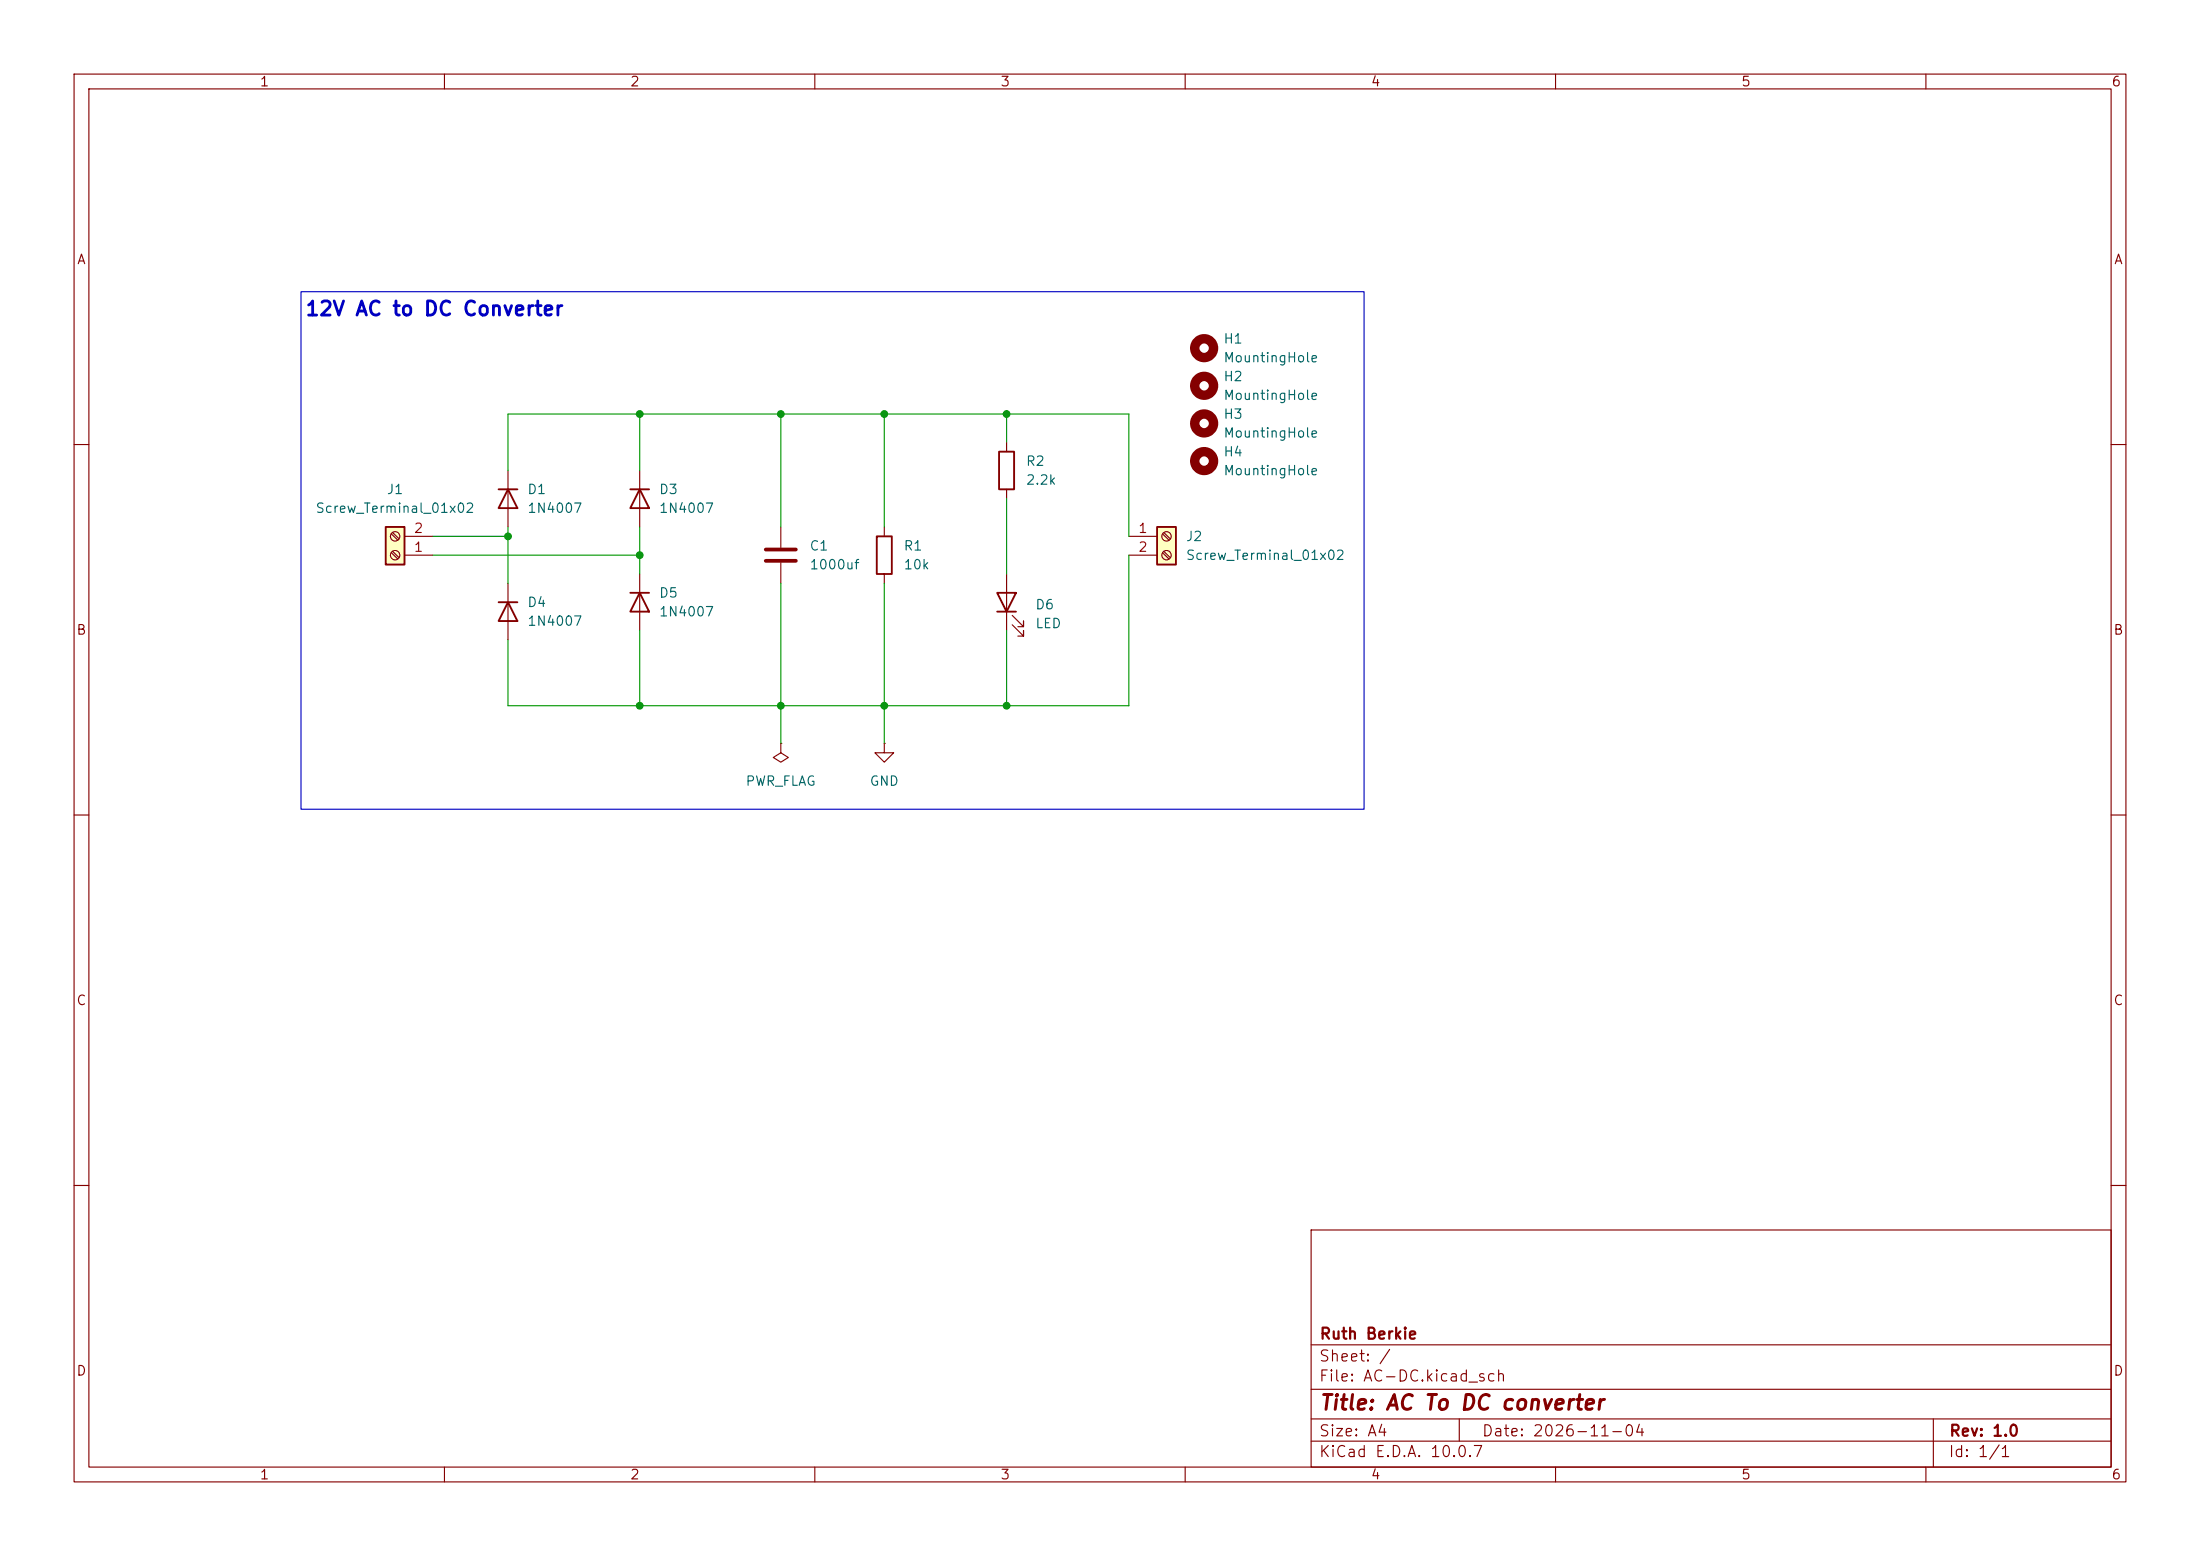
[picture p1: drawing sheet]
(kicad_sch
 (version 20260306)
 (generator "eeschema")
 (generator_version "10.0")
 (paper "A4")
 (title_block
  (title "AC To DC converter")
  (date "2026-11-04")
  (rev "1.0")
  (company "Ruth Berkie"))
 (lib_symbols
  (symbol "Connector:Screw_Terminal_01x02"
   (pin_names
    (offset 1.016) (hide yes)) (exclude_from_sim no) (in_bom yes) (on_board yes)
   (in_pos_files yes)
   (duplicate_pin_numbers_are_jumpers no)
   (property "Reference" "J" (at 0 2.54 0) (show_name no) (do_not_autoplace no) (effects (font (size 1.27 1.27))))
   (property "Value" "Screw_Terminal_01x02" (at 0 -5.08 0) (show_name no) (do_not_autoplace no) (effects (font (size 1.27 1.27))))
   (property "Footprint" "" (at 0 0 0) (show_name no) (do_not_autoplace no) (hide yes) (effects (font (size 1.27 1.27))))
   (property "Datasheet" "" (at 0 0 0) (show_name no) (do_not_autoplace no) (hide yes) (effects (font (size 1.27 1.27))))
   (property "Description" "Generic screw terminal, single row, 01x02, script generated (kicad-library-utils/schlib/autogen/connector/)" (at 0 0 0) (show_name no) (do_not_autoplace no) (hide yes) (effects (font (size 1.27 1.27))))
   (symbol "Screw_Terminal_01x02_1_1"
    (rectangle (start -1.27 1.27) (end 1.27 -3.81) (stroke (width 0.254) (type default)) (fill (type background)))
    (polyline (pts (xy -0.5334 0.3302) (xy 0.3302 -0.508)) (stroke (width 0.1524) (type default)) (fill (type none)))
    (polyline (pts (xy -0.5334 -2.2098) (xy 0.3302 -3.048)) (stroke (width 0.1524) (type default)) (fill (type none)))
    (polyline (pts (xy -0.3556 0.508) (xy 0.508 -0.3302)) (stroke (width 0.1524) (type default)) (fill (type none)))
    (polyline (pts (xy -0.3556 -2.032) (xy 0.508 -2.8702)) (stroke (width 0.1524) (type default)) (fill (type none)))
    (circle (center 0 0) (radius 0.635) (stroke (width 0.1524) (type default)) (fill (type none)))
    (circle (center 0 -2.54) (radius 0.635) (stroke (width 0.1524) (type default)) (fill (type none)))
    (pin passive line (at -5.08 0 0) (length 3.81) (name "Pin_1" (effects (font (size 1.27 1.27)))) (number "1" (effects (font (size 1.27 1.27)))))
    (pin passive line (at -5.08 -2.54 0) (length 3.81) (name "Pin_2" (effects (font (size 1.27 1.27)))) (number "2" (effects (font (size 1.27 1.27))))))
   (embedded_fonts no))
  (symbol "Device:C"
   (pin_numbers (hide yes))
   (pin_names
    (offset 0.254)) (exclude_from_sim no) (in_bom yes) (on_board yes)
   (in_pos_files yes)
   (duplicate_pin_numbers_are_jumpers no)
   (property "Reference" "C" (at 0.635 2.54 0) (show_name no) (do_not_autoplace no) (effects (font (size 1.27 1.27)) (justify left)))
   (property "Value" "C" (at 0.635 -2.54 0) (show_name no) (do_not_autoplace no) (effects (font (size 1.27 1.27)) (justify left)))
   (property "Footprint" "" (at 0.9652 -3.81 0) (show_name no) (do_not_autoplace no) (hide yes) (effects (font (size 1.27 1.27))))
   (property "Datasheet" "" (at 0 0 0) (show_name no) (do_not_autoplace no) (hide yes) (effects (font (size 1.27 1.27))))
   (property "Description" "Unpolarized capacitor" (at 0 0 0) (show_name no) (do_not_autoplace no) (hide yes) (effects (font (size 1.27 1.27))))
   (symbol "C_0_1"
    (polyline (pts (xy -2.032 0.762) (xy 2.032 0.762)) (stroke (width 0.508) (type default)) (fill (type none)))
    (polyline (pts (xy -2.032 -0.762) (xy 2.032 -0.762)) (stroke (width 0.508) (type default)) (fill (type none))))
   (symbol "C_1_1"
    (pin passive line (at 0 3.81 270) (length 2.794) (name "" (effects (font (size 1.27 1.27)))) (number "1" (effects (font (size 1.27 1.27)))))
    (pin passive line (at 0 -3.81 90) (length 2.794) (name "" (effects (font (size 1.27 1.27)))) (number "2" (effects (font (size 1.27 1.27))))))
   (embedded_fonts no))
  (symbol "Device:LED"
   (pin_numbers (hide yes))
   (pin_names
    (offset 1.016) (hide yes)) (exclude_from_sim no) (in_bom yes) (on_board yes)
   (in_pos_files yes)
   (duplicate_pin_numbers_are_jumpers no)
   (property "Reference" "D" (at 0 2.54 0) (show_name no) (do_not_autoplace no) (effects (font (size 1.27 1.27))))
   (property "Value" "LED" (at 0 -2.54 0) (show_name no) (do_not_autoplace no) (effects (font (size 1.27 1.27))))
   (property "Footprint" "" (at 0 0 0) (show_name no) (do_not_autoplace no) (hide yes) (effects (font (size 1.27 1.27))))
   (property "Datasheet" "" (at 0 0 0) (show_name no) (do_not_autoplace no) (hide yes) (effects (font (size 1.27 1.27))))
   (property "Description" "Light emitting diode" (at 0 0 0) (show_name no) (do_not_autoplace no) (hide yes) (effects (font (size 1.27 1.27))))
   (property "Sim.Pins" "1=K 2=A" (at 0 0 0) (show_name no) (do_not_autoplace no) (hide yes) (effects (font (size 1.27 1.27))))
   (symbol "LED_0_1"
    (polyline (pts (xy -3.048 -0.762) (xy -4.572 -2.286) (xy -3.81 -2.286) (xy -4.572 -2.286) (xy -4.572 -1.524)) (stroke (width 0) (type default)) (fill (type none)))
    (polyline (pts (xy -1.778 -0.762) (xy -3.302 -2.286) (xy -2.54 -2.286) (xy -3.302 -2.286) (xy -3.302 -1.524)) (stroke (width 0) (type default)) (fill (type none)))
    (polyline (pts (xy -1.27 0) (xy 1.27 0)) (stroke (width 0) (type default)) (fill (type none)))
    (polyline (pts (xy -1.27 -1.27) (xy -1.27 1.27)) (stroke (width 0.254) (type default)) (fill (type none)))
    (polyline (pts (xy 1.27 -1.27) (xy 1.27 1.27) (xy -1.27 0) (xy 1.27 -1.27)) (stroke (width 0.254) (type default)) (fill (type none))))
   (symbol "LED_1_1"
    (pin passive line (at -3.81 0 0) (length 2.54) (name "K" (effects (font (size 1.27 1.27)))) (number "1" (effects (font (size 1.27 1.27)))))
    (pin passive line (at 3.81 0 180) (length 2.54) (name "A" (effects (font (size 1.27 1.27)))) (number "2" (effects (font (size 1.27 1.27))))))
   (embedded_fonts no))
  (symbol "Device:R"
   (pin_numbers (hide yes))
   (pin_names
    (offset 0)) (exclude_from_sim no) (in_bom yes) (on_board yes)
   (in_pos_files yes)
   (duplicate_pin_numbers_are_jumpers no)
   (property "Reference" "R" (at 2.032 0 90) (show_name no) (do_not_autoplace no) (effects (font (size 1.27 1.27))))
   (property "Value" "R" (at 0 0 90) (show_name no) (do_not_autoplace no) (effects (font (size 1.27 1.27))))
   (property "Footprint" "" (at -1.778 0 90) (show_name no) (do_not_autoplace no) (hide yes) (effects (font (size 1.27 1.27))))
   (property "Datasheet" "" (at 0 0 0) (show_name no) (do_not_autoplace no) (hide yes) (effects (font (size 1.27 1.27))))
   (property "Description" "Resistor" (at 0 0 0) (show_name no) (do_not_autoplace no) (hide yes) (effects (font (size 1.27 1.27))))
   (symbol "R_0_1"
    (rectangle (start -1.016 -2.54) (end 1.016 2.54) (stroke (width 0.254) (type default)) (fill (type none))))
   (symbol "R_1_1"
    (pin passive line (at 0 3.81 270) (length 1.27) (name "" (effects (font (size 1.27 1.27)))) (number "1" (effects (font (size 1.27 1.27)))))
    (pin passive line (at 0 -3.81 90) (length 1.27) (name "" (effects (font (size 1.27 1.27)))) (number "2" (effects (font (size 1.27 1.27))))))
   (embedded_fonts no))
  (symbol "Diode:1N4007"
   (pin_numbers (hide yes))
   (pin_names (hide yes)) (exclude_from_sim no) (in_bom yes) (on_board yes)
   (in_pos_files yes)
   (duplicate_pin_numbers_are_jumpers no)
   (property "Reference" "D" (at 0 2.54 0) (show_name no) (do_not_autoplace no) (effects (font (size 1.27 1.27))))
   (property "Value" "1N4007" (at 0 -2.54 0) (show_name no) (do_not_autoplace no) (effects (font (size 1.27 1.27))))
   (property "Footprint" "Diode_THT:D_DO-41_SOD81_P10.16mm_Horizontal" (at 0 -4.445 0) (show_name no) (do_not_autoplace no) (hide yes) (effects (font (size 1.27 1.27))))
   (property "Datasheet" "http://www.vishay.com/docs/88503/1n4001.pdf" (at 0 0 0) (show_name no) (do_not_autoplace no) (hide yes) (effects (font (size 1.27 1.27))))
   (property "Description" "1000V 1A General Purpose Rectifier Diode, DO-41" (at 0 0 0) (show_name no) (do_not_autoplace no) (hide yes) (effects (font (size 1.27 1.27))))
   (property "Sim.Device" "D" (at 0 0 0) (show_name no) (do_not_autoplace no) (hide yes) (effects (font (size 1.27 1.27))))
   (property "Sim.Pins" "1=K 2=A" (at 0 0 0) (show_name no) (do_not_autoplace no) (hide yes) (effects (font (size 1.27 1.27))))
   (symbol "1N4007_0_1"
    (polyline (pts (xy -1.27 1.27) (xy -1.27 -1.27)) (stroke (width 0.254) (type default)) (fill (type none)))
    (polyline (pts (xy 1.27 1.27) (xy 1.27 -1.27) (xy -1.27 0) (xy 1.27 1.27)) (stroke (width 0.254) (type default)) (fill (type none)))
    (polyline (pts (xy 1.27 0) (xy -1.27 0)) (stroke (width 0) (type default)) (fill (type none))))
   (symbol "1N4007_1_1"
    (pin passive line (at -3.81 0 0) (length 2.54) (name "K" (effects (font (size 1.27 1.27)))) (number "1" (effects (font (size 1.27 1.27)))))
    (pin passive line (at 3.81 0 180) (length 2.54) (name "A" (effects (font (size 1.27 1.27)))) (number "2" (effects (font (size 1.27 1.27))))))
   (embedded_fonts no))
  (symbol "Mechanical:MountingHole"
   (pin_names
    (offset 1.016)) (exclude_from_sim no) (in_bom no) (on_board yes)
   (in_pos_files yes)
   (duplicate_pin_numbers_are_jumpers no)
   (property "Reference" "H" (at 0 5.08 0) (show_name no) (do_not_autoplace no) (effects (font (size 1.27 1.27))))
   (property "Value" "MountingHole" (at 0 3.175 0) (show_name no) (do_not_autoplace no) (effects (font (size 1.27 1.27))))
   (property "Footprint" "" (at 0 0 0) (show_name no) (do_not_autoplace no) (hide yes) (effects (font (size 1.27 1.27))))
   (property "Datasheet" "" (at 0 0 0) (show_name no) (do_not_autoplace no) (hide yes) (effects (font (size 1.27 1.27))))
   (property "Description" "Mounting Hole without connection" (at 0 0 0) (show_name no) (do_not_autoplace no) (hide yes) (effects (font (size 1.27 1.27))))
   (symbol "MountingHole_0_1"
    (circle (center 0 0) (radius 1.27) (stroke (width 1.27) (type default)) (fill (type none))))
   (embedded_fonts no))
  (symbol "power:GND"
   (power global)
   (pin_numbers (hide yes))
   (pin_names
    (offset 0) (hide yes)) (exclude_from_sim no) (in_bom yes) (on_board yes)
   (in_pos_files yes)
   (duplicate_pin_numbers_are_jumpers no)
   (property "Reference" "#PWR" (at 0 -6.35 0) (show_name no) (do_not_autoplace no) (hide yes) (effects (font (size 1.27 1.27))))
   (property "Value" "GND" (at 0 -3.81 0) (show_name no) (do_not_autoplace no) (effects (font (size 1.27 1.27))))
   (property "Footprint" "" (at 0 0 0) (show_name no) (do_not_autoplace no) (hide yes) (effects (font (size 1.27 1.27))))
   (property "Datasheet" "" (at 0 0 0) (show_name no) (do_not_autoplace no) (hide yes) (effects (font (size 1.27 1.27))))
   (property "Description" "Power symbol creates a global label with name \"GND\" , ground" (at 0 0 0) (show_name no) (do_not_autoplace no) (hide yes) (effects (font (size 1.27 1.27))))
   (symbol "GND_0_1"
    (polyline (pts (xy 0 0) (xy 0 -1.27) (xy 1.27 -1.27) (xy 0 -2.54) (xy -1.27 -1.27) (xy 0 -1.27)) (stroke (width 0) (type default)) (fill (type none))))
   (symbol "GND_1_1"
    (pin power_in line (at 0 0 270) (length 0) (name "" (effects (font (size 1.27 1.27)))) (number "1" (effects (font (size 1.27 1.27))))))
   (embedded_fonts no))
  (symbol "power:PWR_FLAG"
   (power global)
   (pin_numbers (hide yes))
   (pin_names
    (offset 0) (hide yes)) (exclude_from_sim no) (in_bom yes) (on_board yes)
   (in_pos_files yes)
   (duplicate_pin_numbers_are_jumpers no)
   (property "Reference" "#FLG" (at 0 1.905 0) (show_name no) (do_not_autoplace no) (hide yes) (effects (font (size 1.27 1.27))))
   (property "Value" "PWR_FLAG" (at 0 3.81 0) (show_name no) (do_not_autoplace no) (effects (font (size 1.27 1.27))))
   (property "Footprint" "" (at 0 0 0) (show_name no) (do_not_autoplace no) (hide yes) (effects (font (size 1.27 1.27))))
   (property "Datasheet" "" (at 0 0 0) (show_name no) (do_not_autoplace no) (hide yes) (effects (font (size 1.27 1.27))))
   (property "Description" "Special symbol for telling ERC where power comes from" (at 0 0 0) (show_name no) (do_not_autoplace no) (hide yes) (effects (font (size 1.27 1.27))))
   (symbol "PWR_FLAG_0_0"
    (pin power_out line (at 0 0 90) (length 0) (name "" (effects (font (size 1.27 1.27)))) (number "1" (effects (font (size 1.27 1.27))))))
   (symbol "PWR_FLAG_0_1"
    (polyline (pts (xy 0 0) (xy 0 1.27) (xy -1.016 1.905) (xy 0 2.54) (xy 1.016 1.905) (xy 0 1.27)) (stroke (width 0) (type default)) (fill (type none))))
   (embedded_fonts no)))
 (rectangle
  (start 40.64 39.37)
  (end 184.15 109.22)
  (stroke (width 0) (type default))
  (fill (type none)))
 (text ""
  (exclude_from_sim no)
  (at 53.848 40.64 0)
  (effects (font (size 1.27 1.27))))
 (text "12V AC to DC Converter"
  (exclude_from_sim no)
  (at 58.674 41.91 0)
  (effects (font (size 1.905 1.905) (thickness 0.381)
    (bold yes))))
 (junction
  (at 86.36 55.88)
  (diameter 0)
  (color 0 0 0 0))
 (junction
  (at 135.89 55.88)
  (diameter 0)
  (color 0 0 0 0))
 (junction
  (at 119.38 55.88)
  (diameter 0)
  (color 0 0 0 0))
 (junction
  (at 86.36 95.25)
  (diameter 0)
  (color 0 0 0 0))
 (junction
  (at 135.89 95.25)
  (diameter 0)
  (color 0 0 0 0))
 (junction
  (at 105.41 95.25)
  (diameter 0)
  (color 0 0 0 0))
 (junction
  (at 119.38 95.25)
  (diameter 0)
  (color 0 0 0 0))
 (junction
  (at 105.41 55.88)
  (diameter 0)
  (color 0 0 0 0))
 (junction
  (at 86.36 74.93)
  (diameter 0)
  (color 0 0 0 0))
 (junction
  (at 68.58 72.39)
  (diameter 0)
  (color 0 0 0 0))
 (wire
  (pts (xy 86.36 71.12) (xy 86.36 74.93))
  (stroke (width 0) (type default)))
 (wire
  (pts (xy 119.38 55.88) (xy 105.41 55.88))
  (stroke (width 0) (type default)))
 (wire
  (pts (xy 105.41 55.88) (xy 105.41 71.12))
  (stroke (width 0) (type default)))
 (wire
  (pts (xy 58.42 72.39) (xy 68.58 72.39))
  (stroke (width 0) (type default)))
 (wire
  (pts (xy 86.36 95.25) (xy 86.36 85.09))
  (stroke (width 0) (type default)))
 (wire
  (pts (xy 119.38 95.25) (xy 119.38 100.33))
  (stroke (width 0) (type default)))
 (wire
  (pts (xy 58.42 74.93) (xy 86.36 74.93))
  (stroke (width 0) (type default)))
 (wire
  (pts (xy 135.89 85.09) (xy 135.89 95.25))
  (stroke (width 0) (type default)))
 (wire
  (pts (xy 119.38 55.88) (xy 119.38 71.12))
  (stroke (width 0) (type default)))
 (wire
  (pts (xy 105.41 55.88) (xy 86.36 55.88))
  (stroke (width 0) (type default)))
 (wire
  (pts (xy 135.89 55.88) (xy 135.89 59.69))
  (stroke (width 0) (type default)))
 (wire
  (pts (xy 68.58 86.36) (xy 68.58 95.25))
  (stroke (width 0) (type default)))
 (wire
  (pts (xy 105.41 95.25) (xy 86.36 95.25))
  (stroke (width 0) (type default)))
 (wire
  (pts (xy 152.4 72.39) (xy 152.4 55.88))
  (stroke (width 0) (type default)))
 (wire
  (pts (xy 135.89 55.88) (xy 119.38 55.88))
  (stroke (width 0) (type default)))
 (wire
  (pts (xy 68.58 55.88) (xy 86.36 55.88))
  (stroke (width 0) (type default)))
 (wire
  (pts (xy 152.4 74.93) (xy 152.4 95.25))
  (stroke (width 0) (type default)))
 (wire
  (pts (xy 152.4 55.88) (xy 135.89 55.88))
  (stroke (width 0) (type default)))
 (wire
  (pts (xy 86.36 74.93) (xy 86.36 77.47))
  (stroke (width 0) (type default)))
 (wire
  (pts (xy 135.89 95.25) (xy 152.4 95.25))
  (stroke (width 0) (type default)))
 (wire
  (pts (xy 119.38 78.74) (xy 119.38 95.25))
  (stroke (width 0) (type default)))
 (wire
  (pts (xy 68.58 72.39) (xy 68.58 78.74))
  (stroke (width 0) (type default)))
 (wire
  (pts (xy 68.58 71.12) (xy 68.58 72.39))
  (stroke (width 0) (type default)))
 (wire
  (pts (xy 135.89 67.31) (xy 135.89 77.47))
  (stroke (width 0) (type default)))
 (wire
  (pts (xy 105.41 78.74) (xy 105.41 100.33))
  (stroke (width 0) (type default)))
 (wire
  (pts (xy 119.38 95.25) (xy 135.89 95.25))
  (stroke (width 0) (type default)))
 (wire
  (pts (xy 86.36 55.88) (xy 86.36 63.5))
  (stroke (width 0) (type default)))
 (wire
  (pts (xy 68.58 63.5) (xy 68.58 55.88))
  (stroke (width 0) (type default)))
 (wire
  (pts (xy 119.38 95.25) (xy 105.41 95.25))
  (stroke (width 0) (type default)))
 (wire
  (pts (xy 68.58 95.25) (xy 86.36 95.25))
  (stroke (width 0) (type default)))
 (symbol
  (lib_id "Device:LED")
  (at 135.89 81.28 90)
  (unit 1)
  (body_style 1)
  (exclude_from_sim no)
  (in_bom yes)
  (on_board yes)
  (in_pos_files yes)
  (dnp no)
  (fields_autoplaced yes)
  (property "Reference" "D6" (at 139.7 81.5974 90) (show_name no) (do_not_autoplace no) (effects (font (size 1.27 1.27)) (justify right)))
  (property "Value" "LED" (at 139.7 84.1374 90) (show_name no) (do_not_autoplace no) (effects (font (size 1.27 1.27)) (justify right)))
  (property "Footprint" "LED_THT:LED_D5.0mm" (at 135.89 81.28 0) (hide yes) (show_name no) (do_not_autoplace no) (effects (font (size 1.27 1.27))))
  (property "Datasheet" "" (at 135.89 81.28 0) (hide yes) (show_name no) (do_not_autoplace no) (effects (font (size 1.27 1.27))))
  (property "Description" "Light emitting diode" (at 135.89 81.28 0) (hide yes) (show_name no) (do_not_autoplace no) (effects (font (size 1.27 1.27))))
  (property "Sim.Pins" "1=K 2=A" (at 135.89 81.28 0) (hide yes) (show_name no) (do_not_autoplace no) (effects (font (size 1.27 1.27))))
  (pin "1")
  (pin "2"))
 (symbol
  (lib_id "power:PWR_FLAG")
  (at 105.41 100.33 180)
  (unit 1)
  (body_style 1)
  (exclude_from_sim no)
  (in_bom yes)
  (on_board yes)
  (in_pos_files yes)
  (dnp no)
  (fields_autoplaced yes)
  (property "Reference" "#FLG01" (at 105.41 102.235 0) (hide yes) (show_name no) (do_not_autoplace no) (effects (font (size 1.27 1.27))))
  (property "Value" "PWR_FLAG" (at 105.41 105.41 0) (show_name no) (do_not_autoplace no) (effects (font (size 1.27 1.27))))
  (property "Footprint" "" (at 105.41 100.33 0) (hide yes) (show_name no) (do_not_autoplace no) (effects (font (size 1.27 1.27))))
  (property "Datasheet" "" (at 105.41 100.33 0) (hide yes) (show_name no) (do_not_autoplace no) (effects (font (size 1.27 1.27))))
  (property "Description" "Special symbol for telling ERC where power comes from" (at 105.41 100.33 0) (hide yes) (show_name no) (do_not_autoplace no) (effects (font (size 1.27 1.27))))
  (pin "1"))
 (symbol
  (lib_id "Diode:1N4007")
  (at 86.36 67.31 270)
  (unit 1)
  (body_style 1)
  (exclude_from_sim no)
  (in_bom yes)
  (on_board yes)
  (in_pos_files yes)
  (dnp no)
  (fields_autoplaced yes)
  (property "Reference" "D3" (at 88.9 66.0399 90) (show_name no) (do_not_autoplace no) (effects (font (size 1.27 1.27)) (justify left)))
  (property "Value" "1N4007" (at 88.9 68.5799 90) (show_name no) (do_not_autoplace no) (effects (font (size 1.27 1.27)) (justify left)))
  (property "Footprint" "Diode_THT:D_DO-41_SOD81_P10.16mm_Horizontal" (at 81.915 67.31 0) (hide yes) (show_name no) (do_not_autoplace no) (effects (font (size 1.27 1.27))))
  (property "Datasheet" "http://www.vishay.com/docs/88503/1n4001.pdf" (at 86.36 67.31 0) (hide yes) (show_name no) (do_not_autoplace no) (effects (font (size 1.27 1.27))))
  (property "Description" "1000V 1A General Purpose Rectifier Diode, DO-41" (at 86.36 67.31 0) (hide yes) (show_name no) (do_not_autoplace no) (effects (font (size 1.27 1.27))))
  (property "Sim.Device" "D" (at 86.36 67.31 0) (hide yes) (show_name no) (do_not_autoplace no) (effects (font (size 1.27 1.27))))
  (property "Sim.Pins" "1=K 2=A" (at 86.36 67.31 0) (hide yes) (show_name no) (do_not_autoplace no) (effects (font (size 1.27 1.27))))
  (pin "1")
  (pin "2"))
 (symbol
  (lib_id "Device:R")
  (at 119.38 74.93 0)
  (unit 1)
  (body_style 1)
  (exclude_from_sim no)
  (in_bom yes)
  (on_board yes)
  (in_pos_files yes)
  (dnp no)
  (fields_autoplaced yes)
  (property "Reference" "R1" (at 121.92 73.6599 0) (show_name no) (do_not_autoplace no) (effects (font (size 1.27 1.27)) (justify left)))
  (property "Value" "10k" (at 121.92 76.1999 0) (show_name no) (do_not_autoplace no) (effects (font (size 1.27 1.27)) (justify left)))
  (property "Footprint" "Resistor_THT:R_Axial_DIN0207_L6.3mm_D2.5mm_P7.62mm_Horizontal" (at 117.602 74.93 90) (hide yes) (show_name no) (do_not_autoplace no) (effects (font (size 1.27 1.27))))
  (property "Datasheet" "" (at 119.38 74.93 0) (hide yes) (show_name no) (do_not_autoplace no) (effects (font (size 1.27 1.27))))
  (property "Description" "Resistor" (at 119.38 74.93 0) (hide yes) (show_name no) (do_not_autoplace no) (effects (font (size 1.27 1.27))))
  (pin "1")
  (pin "2"))
 (symbol
  (lib_id "Connector:Screw_Terminal_01x02")
  (at 157.48 72.39 0)
  (unit 1)
  (body_style 1)
  (exclude_from_sim no)
  (in_bom yes)
  (on_board yes)
  (in_pos_files yes)
  (dnp no)
  (fields_autoplaced yes)
  (property "Reference" "J2" (at 160.02 72.3899 0) (show_name no) (do_not_autoplace no) (effects (font (size 1.27 1.27)) (justify left)))
  (property "Value" "Screw_Terminal_01x02" (at 160.02 74.9299 0) (show_name no) (do_not_autoplace no) (effects (font (size 1.27 1.27)) (justify left)))
  (property "Footprint" "TerminalBlock_CUI:TerminalBlock_CUI_TB007-508-02_1x02_P5.08mm_Horizontal" (at 157.48 72.39 0) (hide yes) (show_name no) (do_not_autoplace no) (effects (font (size 1.27 1.27))))
  (property "Datasheet" "" (at 157.48 72.39 0) (hide yes) (show_name no) (do_not_autoplace no) (effects (font (size 1.27 1.27))))
  (property "Description" "Generic screw terminal, single row, 01x02, script generated (kicad-library-utils/schlib/autogen/connector/)" (at 157.48 72.39 0) (hide yes) (show_name no) (do_not_autoplace no) (effects (font (size 1.27 1.27))))
  (pin "1")
  (pin "2"))
 (symbol
  (lib_id "Connector:Screw_Terminal_01x02")
  (at 53.34 74.93 180)
  (unit 1)
  (body_style 1)
  (exclude_from_sim no)
  (in_bom yes)
  (on_board yes)
  (in_pos_files yes)
  (dnp no)
  (fields_autoplaced yes)
  (property "Reference" "J1" (at 53.34 66.04 0) (show_name no) (do_not_autoplace no) (effects (font (size 1.27 1.27))))
  (property "Value" "Screw_Terminal_01x02" (at 53.34 68.58 0) (show_name no) (do_not_autoplace no) (effects (font (size 1.27 1.27))))
  (property "Footprint" "TerminalBlock_CUI:TerminalBlock_CUI_TB007-508-02_1x02_P5.08mm_Horizontal" (at 53.34 74.93 0) (hide yes) (show_name no) (do_not_autoplace no) (effects (font (size 1.27 1.27))))
  (property "Datasheet" "" (at 53.34 74.93 0) (hide yes) (show_name no) (do_not_autoplace no) (effects (font (size 1.27 1.27))))
  (property "Description" "Generic screw terminal, single row, 01x02, script generated (kicad-library-utils/schlib/autogen/connector/)" (at 53.34 74.93 0) (hide yes) (show_name no) (do_not_autoplace no) (effects (font (size 1.27 1.27))))
  (pin "1")
  (pin "2"))
 (symbol
  (lib_id "Mechanical:MountingHole")
  (at 162.56 52.07 0)
  (unit 1)
  (body_style 1)
  (exclude_from_sim no)
  (in_bom no)
  (on_board yes)
  (in_pos_files yes)
  (dnp no)
  (fields_autoplaced yes)
  (property "Reference" "H2" (at 165.1 50.7999 0) (show_name no) (do_not_autoplace no) (effects (font (size 1.27 1.27)) (justify left)))
  (property "Value" "MountingHole" (at 165.1 53.3399 0) (show_name no) (do_not_autoplace no) (effects (font (size 1.27 1.27)) (justify left)))
  (property "Footprint" "MountingHole:MountingHole_3.5mm" (at 162.56 52.07 0) (hide yes) (show_name no) (do_not_autoplace no) (effects (font (size 1.27 1.27))))
  (property "Datasheet" "" (at 162.56 52.07 0) (hide yes) (show_name no) (do_not_autoplace no) (effects (font (size 1.27 1.27))))
  (property "Description" "Mounting Hole without connection" (at 162.56 52.07 0) (hide yes) (show_name no) (do_not_autoplace no) (effects (font (size 1.27 1.27)))))
 (symbol
  (lib_id "Mechanical:MountingHole")
  (at 162.56 62.23 0)
  (unit 1)
  (body_style 1)
  (exclude_from_sim no)
  (in_bom no)
  (on_board yes)
  (in_pos_files yes)
  (dnp no)
  (fields_autoplaced yes)
  (property "Reference" "H4" (at 165.1 60.9599 0) (show_name no) (do_not_autoplace no) (effects (font (size 1.27 1.27)) (justify left)))
  (property "Value" "MountingHole" (at 165.1 63.4999 0) (show_name no) (do_not_autoplace no) (effects (font (size 1.27 1.27)) (justify left)))
  (property "Footprint" "MountingHole:MountingHole_3.5mm" (at 162.56 62.23 0) (hide yes) (show_name no) (do_not_autoplace no) (effects (font (size 1.27 1.27))))
  (property "Datasheet" "" (at 162.56 62.23 0) (hide yes) (show_name no) (do_not_autoplace no) (effects (font (size 1.27 1.27))))
  (property "Description" "Mounting Hole without connection" (at 162.56 62.23 0) (hide yes) (show_name no) (do_not_autoplace no) (effects (font (size 1.27 1.27)))))
 (symbol
  (lib_id "Mechanical:MountingHole")
  (at 162.56 57.15 0)
  (unit 1)
  (body_style 1)
  (exclude_from_sim no)
  (in_bom no)
  (on_board yes)
  (in_pos_files yes)
  (dnp no)
  (fields_autoplaced yes)
  (property "Reference" "H3" (at 165.1 55.8799 0) (show_name no) (do_not_autoplace no) (effects (font (size 1.27 1.27)) (justify left)))
  (property "Value" "MountingHole" (at 165.1 58.4199 0) (show_name no) (do_not_autoplace no) (effects (font (size 1.27 1.27)) (justify left)))
  (property "Footprint" "MountingHole:MountingHole_3.5mm" (at 162.56 57.15 0) (hide yes) (show_name no) (do_not_autoplace no) (effects (font (size 1.27 1.27))))
  (property "Datasheet" "" (at 162.56 57.15 0) (hide yes) (show_name no) (do_not_autoplace no) (effects (font (size 1.27 1.27))))
  (property "Description" "Mounting Hole without connection" (at 162.56 57.15 0) (hide yes) (show_name no) (do_not_autoplace no) (effects (font (size 1.27 1.27)))))
 (symbol
  (lib_id "Diode:1N4007")
  (at 86.36 81.28 270)
  (unit 1)
  (body_style 1)
  (exclude_from_sim no)
  (in_bom yes)
  (on_board yes)
  (in_pos_files yes)
  (dnp no)
  (fields_autoplaced yes)
  (property "Reference" "D5" (at 88.9 80.0099 90) (show_name no) (do_not_autoplace no) (effects (font (size 1.27 1.27)) (justify left)))
  (property "Value" "1N4007" (at 88.9 82.5499 90) (show_name no) (do_not_autoplace no) (effects (font (size 1.27 1.27)) (justify left)))
  (property "Footprint" "Diode_THT:D_DO-41_SOD81_P10.16mm_Horizontal" (at 81.915 81.28 0) (hide yes) (show_name no) (do_not_autoplace no) (effects (font (size 1.27 1.27))))
  (property "Datasheet" "http://www.vishay.com/docs/88503/1n4001.pdf" (at 86.36 81.28 0) (hide yes) (show_name no) (do_not_autoplace no) (effects (font (size 1.27 1.27))))
  (property "Description" "1000V 1A General Purpose Rectifier Diode, DO-41" (at 86.36 81.28 0) (hide yes) (show_name no) (do_not_autoplace no) (effects (font (size 1.27 1.27))))
  (property "Sim.Device" "D" (at 86.36 81.28 0) (hide yes) (show_name no) (do_not_autoplace no) (effects (font (size 1.27 1.27))))
  (property "Sim.Pins" "1=K 2=A" (at 86.36 81.28 0) (hide yes) (show_name no) (do_not_autoplace no) (effects (font (size 1.27 1.27))))
  (pin "1")
  (pin "2"))
 (symbol
  (lib_id "Mechanical:MountingHole")
  (at 162.56 46.99 0)
  (unit 1)
  (body_style 1)
  (exclude_from_sim no)
  (in_bom no)
  (on_board yes)
  (in_pos_files yes)
  (dnp no)
  (fields_autoplaced yes)
  (property "Reference" "H1" (at 165.1 45.7199 0) (show_name no) (do_not_autoplace no) (effects (font (size 1.27 1.27)) (justify left)))
  (property "Value" "MountingHole" (at 165.1 48.2599 0) (show_name no) (do_not_autoplace no) (effects (font (size 1.27 1.27)) (justify left)))
  (property "Footprint" "MountingHole:MountingHole_3.5mm" (at 162.56 46.99 0) (hide yes) (show_name no) (do_not_autoplace no) (effects (font (size 1.27 1.27))))
  (property "Datasheet" "" (at 162.56 46.99 0) (hide yes) (show_name no) (do_not_autoplace no) (effects (font (size 1.27 1.27))))
  (property "Description" "Mounting Hole without connection" (at 162.56 46.99 0) (hide yes) (show_name no) (do_not_autoplace no) (effects (font (size 1.27 1.27)))))
 (symbol
  (lib_id "Device:R")
  (at 135.89 63.5 0)
  (unit 1)
  (body_style 1)
  (exclude_from_sim no)
  (in_bom yes)
  (on_board yes)
  (in_pos_files yes)
  (dnp no)
  (fields_autoplaced yes)
  (property "Reference" "R2" (at 138.43 62.2299 0) (show_name no) (do_not_autoplace no) (effects (font (size 1.27 1.27)) (justify left)))
  (property "Value" "2.2k" (at 138.43 64.7699 0) (show_name no) (do_not_autoplace no) (effects (font (size 1.27 1.27)) (justify left)))
  (property "Footprint" "Resistor_THT:R_Axial_DIN0207_L6.3mm_D2.5mm_P7.62mm_Horizontal" (at 134.112 63.5 90) (hide yes) (show_name no) (do_not_autoplace no) (effects (font (size 1.27 1.27))))
  (property "Datasheet" "" (at 135.89 63.5 0) (hide yes) (show_name no) (do_not_autoplace no) (effects (font (size 1.27 1.27))))
  (property "Description" "Resistor" (at 135.89 63.5 0) (hide yes) (show_name no) (do_not_autoplace no) (effects (font (size 1.27 1.27))))
  (pin "1")
  (pin "2"))
 (symbol
  (lib_id "Device:C")
  (at 105.41 74.93 0)
  (unit 1)
  (body_style 1)
  (exclude_from_sim no)
  (in_bom yes)
  (on_board yes)
  (in_pos_files yes)
  (dnp no)
  (fields_autoplaced yes)
  (property "Reference" "C1" (at 109.22 73.6599 0) (show_name no) (do_not_autoplace no) (effects (font (size 1.27 1.27)) (justify left)))
  (property "Value" "1000uf" (at 109.22 76.1999 0) (show_name no) (do_not_autoplace no) (effects (font (size 1.27 1.27)) (justify left)))
  (property "Footprint" "Capacitor_THT:CP_Radial_D8.0mm_P3.50mm" (at 106.3752 78.74 0) (hide yes) (show_name no) (do_not_autoplace no) (effects (font (size 1.27 1.27))))
  (property "Datasheet" "" (at 105.41 74.93 0) (hide yes) (show_name no) (do_not_autoplace no) (effects (font (size 1.27 1.27))))
  (property "Description" "Unpolarized capacitor" (at 105.41 74.93 0) (hide yes) (show_name no) (do_not_autoplace no) (effects (font (size 1.27 1.27))))
  (pin "2")
  (pin "1"))
 (symbol
  (lib_id "power:GND")
  (at 119.38 100.33 0)
  (unit 1)
  (body_style 1)
  (exclude_from_sim no)
  (in_bom yes)
  (on_board yes)
  (in_pos_files yes)
  (dnp no)
  (fields_autoplaced yes)
  (property "Reference" "#PWR01" (at 119.38 106.68 0) (hide yes) (show_name no) (do_not_autoplace no) (effects (font (size 1.27 1.27))))
  (property "Value" "GND" (at 119.38 105.41 0) (show_name no) (do_not_autoplace no) (effects (font (size 1.27 1.27))))
  (property "Footprint" "" (at 119.38 100.33 0) (hide yes) (show_name no) (do_not_autoplace no) (effects (font (size 1.27 1.27))))
  (property "Datasheet" "" (at 119.38 100.33 0) (hide yes) (show_name no) (do_not_autoplace no) (effects (font (size 1.27 1.27))))
  (property "Description" "Power symbol creates a global label with name \"GND\" , ground" (at 119.38 100.33 0) (hide yes) (show_name no) (do_not_autoplace no) (effects (font (size 1.27 1.27))))
  (pin "1"))
 (symbol
  (lib_id "Diode:1N4007")
  (at 68.58 67.31 270)
  (unit 1)
  (body_style 1)
  (exclude_from_sim no)
  (in_bom yes)
  (on_board yes)
  (in_pos_files yes)
  (dnp no)
  (fields_autoplaced yes)
  (property "Reference" "D1" (at 71.12 66.0399 90) (show_name no) (do_not_autoplace no) (effects (font (size 1.27 1.27)) (justify left)))
  (property "Value" "1N4007" (at 71.12 68.5799 90) (show_name no) (do_not_autoplace no) (effects (font (size 1.27 1.27)) (justify left)))
  (property "Footprint" "Diode_THT:D_DO-41_SOD81_P10.16mm_Horizontal" (at 64.135 67.31 0) (hide yes) (show_name no) (do_not_autoplace no) (effects (font (size 1.27 1.27))))
  (property "Datasheet" "http://www.vishay.com/docs/88503/1n4001.pdf" (at 68.58 67.31 0) (hide yes) (show_name no) (do_not_autoplace no) (effects (font (size 1.27 1.27))))
  (property "Description" "1000V 1A General Purpose Rectifier Diode, DO-41" (at 68.58 67.31 0) (hide yes) (show_name no) (do_not_autoplace no) (effects (font (size 1.27 1.27))))
  (property "Sim.Device" "D" (at 68.58 67.31 0) (hide yes) (show_name no) (do_not_autoplace no) (effects (font (size 1.27 1.27))))
  (property "Sim.Pins" "1=K 2=A" (at 68.58 67.31 0) (hide yes) (show_name no) (do_not_autoplace no) (effects (font (size 1.27 1.27))))
  (pin "1")
  (pin "2"))
 (symbol
  (lib_id "Diode:1N4007")
  (at 68.58 82.55 270)
  (unit 1)
  (body_style 1)
  (exclude_from_sim no)
  (in_bom yes)
  (on_board yes)
  (in_pos_files yes)
  (dnp no)
  (fields_autoplaced yes)
  (property "Reference" "D4" (at 71.12 81.2799 90) (show_name no) (do_not_autoplace no) (effects (font (size 1.27 1.27)) (justify left)))
  (property "Value" "1N4007" (at 71.12 83.8199 90) (show_name no) (do_not_autoplace no) (effects (font (size 1.27 1.27)) (justify left)))
  (property "Footprint" "Diode_THT:D_DO-41_SOD81_P10.16mm_Horizontal" (at 64.135 82.55 0) (hide yes) (show_name no) (do_not_autoplace no) (effects (font (size 1.27 1.27))))
  (property "Datasheet" "http://www.vishay.com/docs/88503/1n4001.pdf" (at 68.58 82.55 0) (hide yes) (show_name no) (do_not_autoplace no) (effects (font (size 1.27 1.27))))
  (property "Description" "1000V 1A General Purpose Rectifier Diode, DO-41" (at 68.58 82.55 0) (hide yes) (show_name no) (do_not_autoplace no) (effects (font (size 1.27 1.27))))
  (property "Sim.Device" "D" (at 68.58 82.55 0) (hide yes) (show_name no) (do_not_autoplace no) (effects (font (size 1.27 1.27))))
  (property "Sim.Pins" "1=K 2=A" (at 68.58 82.55 0) (hide yes) (show_name no) (do_not_autoplace no) (effects (font (size 1.27 1.27))))
  (pin "1")
  (pin "2"))
 (sheet_instances
  (path ""
   (page "1")))
 (embedded_fonts no))
